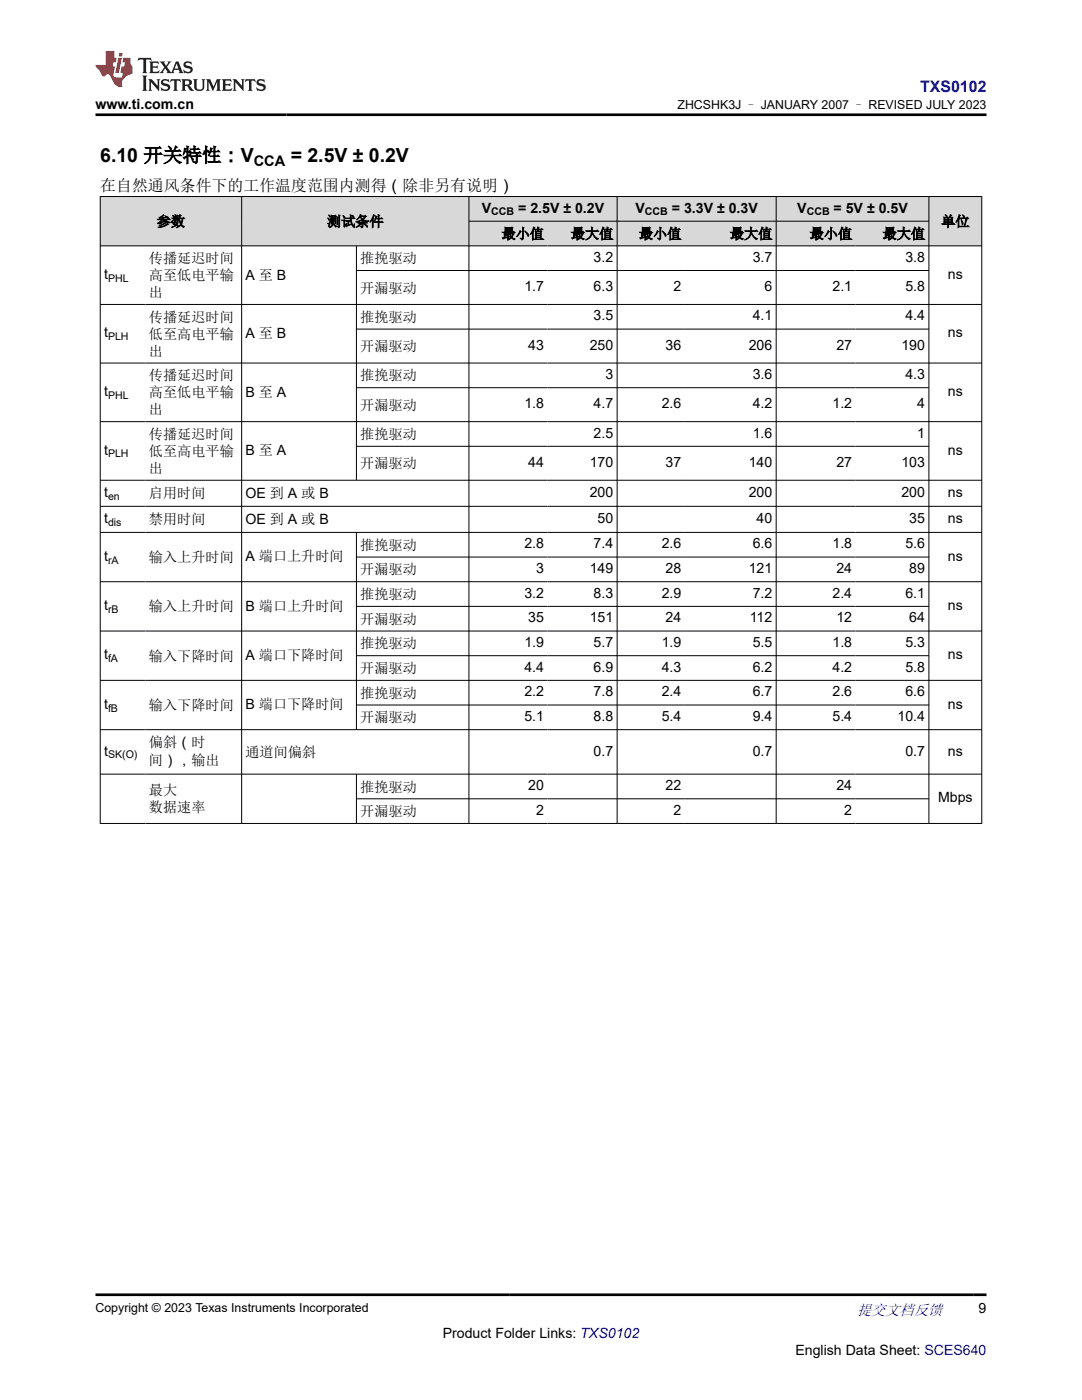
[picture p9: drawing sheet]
<svg xmlns="http://www.w3.org/2000/svg" width="216mm" height="279mm" viewBox="0 0 216 279" stroke-linecap="round" stroke-linejoin="round" font-family="sans-serif">
<g fill="#d8d8d8">
<path d="M20 39.2h175.9v4.9h-175.9z" fill-rule="evenodd"/>
<path d="M20.1 39.3h28.1v9.7h-28.1z" fill-rule="evenodd"/>
<path d="M48.3 39.3h45.2v9.7h-45.2z" fill-rule="evenodd"/>
<path d="M93.6 39.3h29.5v4.8h-29.5z" fill-rule="evenodd"/>
<path d="M123.2 39.3h31.6v4.8h-31.6z" fill-rule="evenodd"/>
<path d="M154.9 39.3h30.4v4.8h-30.4z" fill-rule="evenodd"/>
<path d="M185.4 39.3h10.4v9.7h-10.4z" fill-rule="evenodd"/>
<path d="M93.6 44.2h15.7v4.8h-15.7z" fill-rule="evenodd"/>
<path d="M109.3 44.2h13.8v4.8h-13.8z" fill-rule="evenodd"/>
<path d="M123.2 44.2h13.5v4.8h-13.5z" fill-rule="evenodd"/>
<path d="M136.7 44.2h18.1v4.8h-18.1z" fill-rule="evenodd"/>
<path d="M154.9 44.2h15.8v4.8h-15.8z" fill-rule="evenodd"/>
<path d="M170.7 44.2h14.6v4.8h-14.6z" fill-rule="evenodd"/>
</g>
<g fill="none" stroke="#000" stroke-width=".2">
<path d="M19.9 39.2h176.1M20 39.2v125.2M48.2 39.2v125.2M93.6 39.2v125.2M123.1 39.2v125.2M154.9 39.2v125.2M185.4 39.2v125.2M195.9 39.2v125.2M19.9 49.1h176.1M71.1 49.1v46.8M71.1 54h114.3M93.6 44.1h91.8"/>
<path d="M19.9 60.8h176.1M19.9 72.5h176.1M71.1 65.7h114.3M71.1 77.4h114.3M19.9 84.1h176.1M19.9 95.8h176.1M71.1 89.1h114.3M19.9 101h176.1M19.9 106.3h176.1M19.9 116.1h176.1M71.1 106.3v39.4M71.1 111.2h114.3"/>
<path d="M19.9 125.9h176.1M19.9 135.8h176.1M71.1 121h114.3M71.1 130.9h114.3M19.9 145.6h176.1M19.9 154.5h176.1M71.1 154.5v9.9M71.1 140.7h114.3M71.1 159.4h114.3M19.9 164.3h176.1"/>
</g>
<path d="M27.7 11.6l-.2 .5 .5-.2h.6v.1v2.2l-.2 .4h1l-.2-.4v-2.2v-.1h.5l.5 .2-.1-.5zM29.8 12.3l.2 .4v1.5l-.2 .4h1.9l.1-.6a1.08 1.08 0 0 1-1.3 .2v-.7h.6l.4 .2v-.7l-.4 .2h-.6v-.5l.2-.2a1 1 0 0 1 1 .3l-.1-.5zM31.8 12.3l1 1.1-1 1.2h.9l-.2-.2 .4-.8 .5 .8-.2 .2h1.6l-.2-.2 .1-.5h1l.1 .5-.1 .2h.9l-.2-.3-.8-2h-.5l-1 2.2-.8-1.1 .9-1.1h-.8l.2 .2-.5 .6-.3-.6 .1-.2zM35.2 12.7l.4 1h-.8zM36.8 12.4a.65 .65 0 0 0-.2 .7 .65 .65 0 0 0 .6 .5l.7 .1 .1 .3a.79 .79 0 0 1-.7 .4 .79 .79 0 0 1-.7-.5l.1 .7 .2-.1a.93 .93 0 0 0 1.1 .1 .93 .93 0 0 0 .4-1 1.46 1.46 0 0 0-1.2-.6l-.1-.3a1.09 1.09 0 0 1 1.2 .2l-.2-.6-.1 .1-.6-.2zM28.4 15.1l.2 .4v2.2l-.2 .4h1l-.2-.4v-2.2l.2-.4zM29.6 15.8l.2 .4v1.5l-.2 .4h.8l-.3-.4v-1.3l1.7 1.8v-2l.2-.4h-.8l.2 .2 .1 1.1-1.2-1.3zM32.3 15.9a.65 .65 0 0 0-.2 .8 .65 .65 0 0 0 .7 .4l.6 .2 .1 .2a.79 .79 0 0 1-.7 .4 .79 .79 0 0 1-.7-.5l.1 .7 .2-.1a.93 .93 0 0 0 1.1 .1 .93 .93 0 0 0 .4-.9 1.46 1.46 0 0 0-1.2-.6l-.1-.4a1.09 1.09 0 0 1 1.2 .2l-.2-.6-.1 .1-.6-.1zM34.1 15.8l-.1 .6a.63 .63 0 0 1 .7-.3l.1 1.6-.3 .4h1l-.2-.4v-1.6a.66 .66 0 0 1 .8 .3l-.1-.6zM36.2 15.8l.2 .4v1.5l-.2 .4h.9l-.2-.2v-.7h.5l.1 .2a.79 .79 0 0 0 1.2 .6l-1-.9a.61 .61 0 0 0 .6-.6 .61 .61 0 0 0-.5-.7zM36.9 16.1h.2a.47 .47 0 0 1 .5 .1 .47 .47 0 0 1 .1 .5l-.2 .1-.6 .1zM38.5 15.8l.2 .2a2.27 2.27 0 0 0 .4 2 1.04 1.04 0 0 0 1.7-.7v-1.3l.2-.2h-.8l.2 .4v1.1a.6 .6 0 0 1-.6 .6 .6 .6 0 0 1-.6-.6v-1.1l.3-.4zM41.1 15.8l.2 .4v1.5l-.2 .4h.7l-.2-.4v-1.4l.9 1.9 .8-1.9v1.4l-.2 .4h1l-.3-.4v-1.5l.3-.4h-.8l-.7 1.5-.7-1.5zM44.3 15.8l.2 .4v1.5l-.2 .4h1.9l.1-.6a1.09 1.09 0 0 1-1.3 .2v-.7h.6l.4 .2v-.6l-.4 .2h-.6v-.6l.2-.1a1.01 1.01 0 0 1 1 .3l-.1-.6zM46.4 15.8l.3 .4v1.5l-.3 .4h.8l-.2-.4v-1.3l1.6 1.8v-2l.2-.4h-.7l.2 .2v1.1l-1.2-1.3zM49 15.8l-.1 .6a.63 .63 0 0 1 .8-.3v1.6l-.3 .4h1l-.2-.4v-1.6a.66 .66 0 0 1 .8 .3l-.1-.6zM51.4 15.9a.65 .65 0 0 0-.2 .8 .65 .65 0 0 0 .6 .4l.6 .2 .2 .2a.79 .79 0 0 1-.8 .4 .79 .79 0 0 1-.6-.5l.1 .7 .2-.1a.93 .93 0 0 0 1 .1 .93 .93 0 0 0 .5-.9 1.46 1.46 0 0 0-1.3-.6l-.1-.4a1.09 1.09 0 0 1 1.3 .2l-.2-.6-.2 .1-.5-.1z" fill="#231f20"/>
<path d="M21.1 10.2v2.8h-2.1l.1 .3 .9 1a.95 .95 0 0 0 .9 .9 .59 .59 0 0 1 .6-.4 .59 .59 0 0 1 .5 .4l.4 .7a1.59 1.59 0 0 0 2.1 1.4 1.61 1.61 0 0 1 1-2.3l1-.3-.1-1.5a1.59 1.59 0 0 1-.4-1.7h-1.4l-.2 .9h.5l-.1 .9h-.5l-.2 1v.2l.4 .1-.2 .9h-.6a.73 .73 0 0 1-1.1-.7l.3-1.5h-.5l.2-.9h.5l.2-.9h-.5v-1.3zM23.6 11.5l-.6 3.1h.7l.6-3.1zM23.8 10.6l-.1 .6h.7l.1-.6z" fill="#ed1c24"/>
<path d="M19 22.9h177.8M19 258.4h177.8" fill="none" stroke="#000" stroke-width=".53"/>
<g font-size="3.9">
<text x="20" y="32.3">6.10 开关特性：V</text>
<text x="58" y="32.3">= 2.5V ± 0.2V</text>
</g>
<text font-size="3.2" fill="#00f" x="183.6" y="18.3">TXS0102</text>
<text font-size="3.2" x="20" y="38.1">在自然通风条件下的工作温度范围内测得（除非另有说明）</text>
<text font-size="3" fill="#00f" x="171" y="262.4">提交文档反馈</text>
<text font-size="2.9" x="50.6" y="33.1">CCA</text>
<g font-size="2.8">
<text x="19" y="21.7">www.ti.com.cn</text>
<text x="31.3" y="45.2">参数</text>
<text x="65.3" y="45.2">测试条件</text>
<text x="96.1" y="42.4">V</text>
<text x="100.1" y="47.6">最小值</text>
<text x="103.4" y="42.4">= 2.5V ± 0.2V</text>
<text x="113.9" y="47.6">最大值</text>
<text x="126.8" y="42.4">V</text>
<text x="127.5" y="47.6">最小值</text>
<text x="134.1" y="42.4">= 3.3V ± 0.3V</text>
<text x="145.6" y="47.6">最大值</text>
<text x="159.1" y="42.4">V</text>
<text x="161.6" y="47.6">最小值</text>
<text x="166.3" y="42.4">= 5V ± 0.5V</text>
<text x="176.1" y="47.6">最大值</text>
<text x="187.8" y="45.2">单位</text>
<text x="29.7" y="52.5">传播延迟时间</text>
<text x="71.9" y="52.5">推挽驱动</text>
<text x="118.5" y="52.3">3.2</text>
<text x="150.2" y="52.3">3.7</text>
<text x="180.7" y="52.3">3.8</text>
<text x="20.8" y="55.6">t</text>
<text x="29.7" y="55.9">高至低电平输</text>
<text x="29.7" y="59.3">出</text>
<text x="49" y="55.8">A 至 B</text>
<text x="71.9" y="58.4">开漏驱动</text>
<text x="104.6" y="58.1">1.7</text>
<text x="118.5" y="58.1">6.3</text>
<text x="134.4" y="58.1">2</text>
<text x="152.5" y="58.1">6</text>
<text x="166.1" y="58.1">2.1</text>
<text x="180.7" y="58.1">5.8</text>
<text x="189.1" y="55.6">ns</text>
<text x="29.7" y="64.2">传播延迟时间</text>
<text x="71.9" y="64.2">推挽驱动</text>
<text x="118.5" y="64">3.5</text>
<text x="150.2" y="64">4.1</text>
<text x="180.7" y="64">4.4</text>
<text x="20.8" y="67.3">t</text>
<text x="29.7" y="67.6">低至高电平输</text>
<text x="29.7" y="71">出</text>
<text x="49" y="67.5">A 至 B</text>
<text x="71.9" y="70.1">开漏驱动</text>
<text x="105.4" y="69.8">43</text>
<text x="117.7" y="69.8">250</text>
<text x="132.8" y="69.8">36</text>
<text x="149.4" y="69.8">206</text>
<text x="166.9" y="69.8">27</text>
<text x="179.9" y="69.8">190</text>
<text x="189.1" y="67.3">ns</text>
<text x="29.7" y="75.9">传播延迟时间</text>
<text x="71.9" y="75.9">推挽驱动</text>
<text x="120.8" y="75.6">3</text>
<text x="150.2" y="75.6">3.6</text>
<text x="180.7" y="75.6">4.3</text>
<text x="20.8" y="79">t</text>
<text x="29.7" y="79.3">高至低电平输</text>
<text x="29.7" y="82.7">出</text>
<text x="49" y="79.2">B 至 A</text>
<text x="71.9" y="81.8">开漏驱动</text>
<text x="104.6" y="81.5">1.8</text>
<text x="118.5" y="81.5">4.7</text>
<text x="132" y="81.5">2.6</text>
<text x="150.2" y="81.5">4.2</text>
<text x="166.1" y="81.5">1.2</text>
<text x="183" y="81.5">4</text>
<text x="189.1" y="79">ns</text>
<text x="29.7" y="87.6">传播延迟时间</text>
<text x="71.9" y="87.6">推挽驱动</text>
<text x="118.5" y="87.3">2.5</text>
<text x="150.2" y="87.3">1.6</text>
<text x="183" y="87.3">1</text>
<text x="20.8" y="90.7">t</text>
<text x="29.7" y="91">低至高电平输</text>
<text x="29.7" y="94.4">出</text>
<text x="49" y="90.9">B 至 A</text>
<text x="71.9" y="93.5">开漏驱动</text>
<text x="105.4" y="93.2">44</text>
<text x="117.7" y="93.2">170</text>
<text x="132.8" y="93.2">37</text>
<text x="149.4" y="93.2">140</text>
<text x="166.9" y="93.2">27</text>
<text x="179.9" y="93.2">103</text>
<text x="189.1" y="90.7">ns</text>
<text x="20.8" y="99.2">t</text>
<text x="29.7" y="99.5">启用时间</text>
<text x="49" y="99.3">OE 到 A 或 B</text>
<text x="117.7" y="99.2">200</text>
<text x="149.4" y="99.2">200</text>
<text x="179.9" y="99.2">200</text>
<text x="189.1" y="99.2">ns</text>
<text x="20.8" y="104.4">t</text>
<text x="29.7" y="104.7">禁用时间</text>
<text x="49" y="104.5">OE 到 A 或 B</text>
<text x="119.2" y="104.4">50</text>
<text x="151" y="104.4">40</text>
<text x="181.4" y="104.4">35</text>
<text x="189.1" y="104.4">ns</text>
<text x="20.8" y="111.9">t</text>
<text x="29.7" y="112.2">输入上升时间</text>
<text x="49" y="112">A 端口上升时间</text>
<text x="71.9" y="109.7">推挽驱动</text>
<text x="104.6" y="109.4">2.8</text>
<text x="118.5" y="109.4">7.4</text>
<text x="132" y="109.4">2.6</text>
<text x="150.2" y="109.4">6.6</text>
<text x="166.1" y="109.4">1.8</text>
<text x="180.7" y="109.4">5.6</text>
<text x="189.1" y="111.9">ns</text>
<text x="71.9" y="114.6">开漏驱动</text>
<text x="71.9" y="119.6">推挽驱动</text>
<text x="104.6" y="119.3">3.2</text>
<text x="107" y="114.4">3</text>
<text x="117.7" y="114.4">149</text>
<text x="118.5" y="119.3">8.3</text>
<text x="132" y="119.3">2.9</text>
<text x="132.8" y="114.4">28</text>
<text x="149.4" y="114.4">121</text>
<text x="150.2" y="119.3">7.2</text>
<text x="166.1" y="119.3">2.4</text>
<text x="166.9" y="114.4">24</text>
<text x="180.7" y="119.3">6.1</text>
<text x="181.4" y="114.4">89</text>
<text x="20.8" y="121.7">t</text>
<text x="29.7" y="122">输入上升时间</text>
<text x="49" y="121.9">B 端口上升时间</text>
<text x="71.9" y="124.5">开漏驱动</text>
<text x="105.4" y="124.2">35</text>
<text x="117.7" y="124.2">151</text>
<text x="132.8" y="124.2">24</text>
<text x="149.6" y="124.2">112</text>
<text x="166.9" y="124.2">12</text>
<text x="181.4" y="124.2">64</text>
<text x="189.1" y="121.7">ns</text>
<text x="20.8" y="131.6">t</text>
<text x="29.7" y="131.9">输入下降时间</text>
<text x="49" y="131.7">A 端口下降时间</text>
<text x="71.9" y="129.4">推挽驱动</text>
<text x="104.6" y="129.1">1.9</text>
<text x="118.5" y="129.1">5.7</text>
<text x="132" y="129.1">1.9</text>
<text x="150.2" y="129.1">5.5</text>
<text x="166.1" y="129.1">1.8</text>
<text x="180.7" y="129.1">5.3</text>
<text x="189.1" y="131.6">ns</text>
<text x="71.9" y="134.3">开漏驱动</text>
<text x="104.6" y="134">4.4</text>
<text x="118.5" y="134">6.9</text>
<text x="132" y="134">4.3</text>
<text x="150.2" y="134">6.2</text>
<text x="166.1" y="134">4.2</text>
<text x="180.7" y="134">5.8</text>
<text x="20.8" y="141.4">t</text>
<text x="29.7" y="141.7">输入下降时间</text>
<text x="49" y="141.6">B 端口下降时间</text>
<text x="71.9" y="139.3">推挽驱动</text>
<text x="104.6" y="139">2.2</text>
<text x="104.6" y="143.9">5.1</text>
<text x="118.5" y="139">7.8</text>
<text x="118.5" y="143.9">8.8</text>
<text x="132" y="139">2.4</text>
<text x="132" y="143.9">5.4</text>
<text x="150.2" y="139">6.7</text>
<text x="150.2" y="143.9">9.4</text>
<text x="166.1" y="139">2.6</text>
<text x="166.1" y="143.9">5.4</text>
<text x="179.1" y="143.9">10.4</text>
<text x="180.7" y="139">6.6</text>
<text x="189.1" y="141.4">ns</text>
<text x="29.7" y="149.1">偏斜（时</text>
<text x="71.9" y="144.2">开漏驱动</text>
<text x="20.8" y="150.8">t</text>
<text x="29.7" y="152.8">间），输出</text>
<text x="49" y="151.1">通道间偏斜</text>
<text x="118.5" y="150.8">0.7</text>
<text x="150.2" y="150.8">0.7</text>
<text x="180.7" y="150.8">0.7</text>
<text x="189.1" y="150.8">ns</text>
<text x="29.7" y="158.7">最大</text>
<text x="71.9" y="158">推挽驱动</text>
<text x="105.4" y="157.7">20</text>
<text x="132.8" y="157.7">22</text>
<text x="166.9" y="157.7">24</text>
<text x="187.2" y="160.1">Mbps</text>
<text x="29.7" y="162.1">数据速率</text>
<text x="71.9" y="162.9">开漏驱动</text>
<text x="107" y="162.6">2</text>
<text x="134.4" y="162.6">2</text>
<text x="168.5" y="162.6">2</text>
<text x="195.3" y="262.1">9</text>
<text x="88.3" y="266.9">Product Folder Links: TXS0102</text>
<text x="158.7" y="270.3">English Data Sheet: SCES640</text>
</g>
<g font-size="2.5">
<text x="135.2" y="21.8">ZHCSHK3J – JANUARY 2007 – REVISED JULY 2023</text>
<text x="19" y="261.8">Copyright © 2023 Texas Instruments Incorporated</text>
</g>
<g font-size="2.1">
<text x="98" y="43">CCB</text>
<text x="128.7" y="43">CCB</text>
<text x="161" y="43">CCB</text>
<text x="21.6" y="56.2">PHL</text>
<text x="21.6" y="67.9">PLH</text>
<text x="21.6" y="79.6">PHL</text>
<text x="21.6" y="91.3">PLH</text>
<text x="21.6" y="99.7">en</text>
<text x="21.6" y="104.9">dis</text>
<text x="21.6" y="112.5">rA</text>
<text x="21.6" y="122.3">rB</text>
<text x="21.6" y="132.2">fA</text>
<text x="21.6" y="142">fB</text>
<text x="21.6" y="151.4">SK(O)</text>
</g>
</svg>
